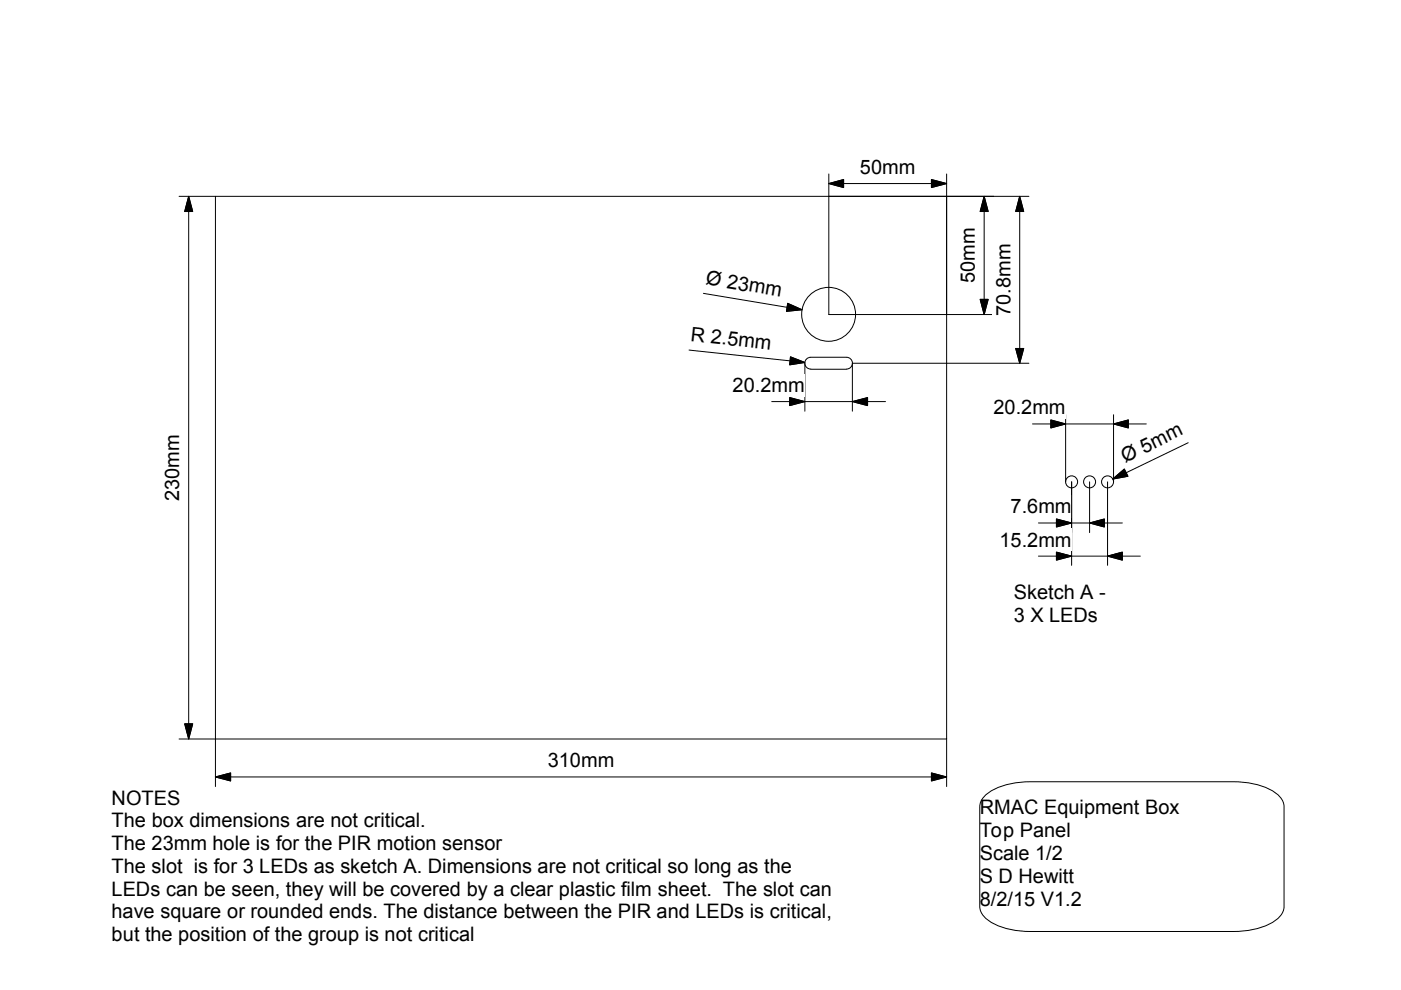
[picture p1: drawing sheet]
<svg xmlns="http://www.w3.org/2000/svg" width="297mm" height="210mm" viewBox="0 0 297 210" stroke-linecap="round" stroke-linejoin="round" font-family="sans-serif">
<path d="M45.7 41.6h155v115.1h-155z" fill="none" stroke="#000" stroke-width=".21"/>
<path d="M208.6 169a12.7 12.7 0 0 1 8.4-3.2l44.5-.1a15.1 15.1 0 0 1 9.3 2.7 3.6 3.6 0 0 1 1.4 2.6v21.2a4.7 4.7 0 0 1-3.1 3.7 17.7 17.7 0 0 1-7.6 1.6h-43a15.1 15.1 0 0 1-9.3-2.6 3.6 3.6 0 0 1-1.5-2.7v-21.2l.1-.7z" fill="#fff"/>
<path d="M45.7 156.7v10.1M200.7 156.7v10.1M45.7 164.7l3.2-.8v1.7zM48.9 164.7h148.6M197.5 163.9l3.2 .8-3.2 .9zM208.6 169a12.7 12.7 0 0 1 8.4-3.2l44.5-.1a15.1 15.1 0 0 1 9.3 2.7 3.6 3.6 0 0 1 1.4 2.6v21.2a4.7 4.7 0 0 1-3.1 3.7 17.7 17.7 0 0 1-7.6 1.6h-43a15.1 15.1 0 0 1-9.3-2.6 3.6 3.6 0 0 1-1.5-2.7v-21.2l.1-.7z" fill="none" stroke="#000" stroke-width=".21"/>
<path d="M45.7 164.7l3.2-.8v1.7zM197.5 163.9l3.2 .8-3.2 .9z" fill="#000"/>
<path d="M116.1 158.9h14.1v4.8h-14.1z" fill="#fff"/>
<path d="M38 41.6h7.7M40 41.6l.9 3.2h-1.7zM40 44.8v108.7M38 156.7h7.7M39.2 153.5h1.7l-.9 3.2z" fill="none" stroke="#000" stroke-width=".21"/>
<path d="M40 41.6l.8 3.2h-1.7zM39.1 153.5h1.7l-.8 3.2z" fill="#000"/>
<g fill="#fff">
<path d="M34.1 92.1h4.9v14.1h-4.9z"/>
<circle cx="175.7" cy="66.6" r="5.7"/>
</g>
<circle cx="175.7" cy="66.6" r="5.7" fill="none" stroke="#000" stroke-width=".21"/>
<path d="M179.5 75.8a1.25 1.25 0 0 1 1.2 1.2 1.25 1.25 0 0 1-1.2 1.3z" fill="#fff"/>
<path d="M179.5 75.8a1.25 1.25 0 0 1 1.2 1.2 1.25 1.25 0 0 1-1.2 1.3" fill="none" stroke="#000" stroke-width=".21"/>
<path d="M171.1 76l.8-.2v2.5a1.25 1.25 0 0 1-1.2-.9 1.25 1.25 0 0 1 .4-1.4z" fill="#fff"/>
<path d="M170.6 77v10.2M171.9 78.3h7.6M179.5 75.7l-7.6 .1a1.25 1.25 0 0 0-1.3 1.2 1.25 1.25 0 0 0 1.3 1.3M180.7 77v10.2M163.6 85.1h3.8M167.4 84.3l3.2 .8-3.2 .9zM170.6 85.1h10.1M180.7 85.1l3.2-.8v1.7zM183.9 85.1h3.8" fill="none" stroke="#000" stroke-width=".21"/>
<path d="M167.4 84.3l3.2 .8-3.2 .9zM180.7 85.1l3.2-.8v1.7z" fill="#000"/>
<path d="M155.3 79.3h15.3v4.8h-15.3z" fill="#fff"/>
<path d="M175.6 41.6h35.1M208.7 41.6l.8 3.2h-1.7zM208.7 44.8v18.7M175.7 66.7h35M207.8 63.5h1.7l-.8 3.2z" fill="none" stroke="#000" stroke-width=".21"/>
<path d="M208.6 41.6l.9 3.2h-1.7zM207.8 63.5h1.7l-.9 3.2z" fill="#000"/>
<path d="M202.8 48.2h4.8v11.8h-4.8z" fill="#fff"/>
<path d="M175.7 38.9l3.2-.8v1.7zM175.7 36.9v29.8M178.9 38.9h18.6M197.5 38.1l3.2 .8-3.2 .9zM200.7 36.9v29.8" fill="none" stroke="#000" stroke-width=".21"/>
<path d="M175.7 38.9l3.1-.8v1.6zM197.5 38.1l3.2 .8-3.2 .8z" fill="#000"/>
<path d="M182.3 33h11.8v4.9h-11.8z" fill="#fff"/>
<path d="M200.7 41.6h17.4M216.2 41.6l.8 3.2h-1.7zM216.2 44.8v29.1M180.7 77h37.4M215.3 73.9h1.7l-.8 3.1z" fill="none" stroke="#000" stroke-width=".21"/>
<path d="M216.2 41.6l.8 3.2h-1.7zM215.3 73.9h1.7l-.8 3.1z" fill="#000"/>
<path d="M210.3 51.7h4.9v15.3h-4.9z" fill="#fff"/>
<path d="M149.1 62.2l17.8 3M167 64.3l3.1 1.4-3.3 .3z" fill="none" stroke="#000" stroke-width=".21"/>
<path d="M167 64.3l3 1.4-3.3 .3z" fill="#000"/>
<path d="M150.1 56.4l16 2.7-.8 4.8-16-2.7z" fill="#fff"/>
<path d="M146.1 74.2l21.4 2.3M167.6 75.7l3 1.1-3.2 .6z" fill="none" stroke="#000" stroke-width=".21"/>
<path d="M167.6 75.6l3 1.2-3.2 .5z" fill="#000"/>
<g fill="#fff">
<path d="M146.7 68.4l17.1 1.8-.5 4.8-17.1-1.8z"/>
<path d="M23.6 166.7h14.6v4.9h52.1v4.8h16.1v4.8h61.5v4.8h8.5v9.7h-75.8v5.1h-77z"/>
<circle cx="227.2" cy="102.2" r="1.27"/>
</g>
<circle cx="227.2" cy="102.2" r="1.27" fill="none" stroke="#000" stroke-width=".21"/>
<circle cx="234.8" cy="102.2" r="1.27" fill="#fff"/>
<circle cx="234.8" cy="102.2" r="1.27" fill="none" stroke="#000" stroke-width=".21"/>
<circle cx="231" cy="102.2" r="1.27" fill="#fff"/>
<g fill="none" stroke="#000" stroke-width=".21">
<path d="M251.9 93.9l-13.1 6.3M235.9 101.6l2.5-2.1 .7 1.5z"/>
<circle cx="231" cy="102.2" r="1.27"/>
</g>
<path d="M235.9 101.6l2.5-2.2 .7 1.6z" fill="#000"/>
<path d="M236.8 94.6l12.6-6.1 2.1 4.4-12.5 6.1z" fill="#fff"/>
<path d="M220.2 110.9h3.8M224 110l3.2 .9-3.2 .8zM227.2 102.2v10.7M227.2 110.9h3.8M231 110.9l3.1-.9v1.7zM231 102.2v10.7M234.1 110.9h3.9" fill="none" stroke="#000" stroke-width=".21"/>
<path d="M224 110l3.2 .9-3.2 .8zM231 110.9l3.1-.9v1.7z" fill="#000"/>
<path d="M214.2 105h13v4.8h-13z" fill="#fff"/>
<path d="M220.2 117.9h3.8M224 117.1l3.2 .8-3.2 .9zM227.2 102.2v17.7M227.2 117.9h7.6M234.8 117.9l3.2-.8v1.7zM234.8 102.2v17.7M238 117.9h3.8" fill="none" stroke="#000" stroke-width=".21"/>
<path d="M224 117l3.2 .9-3.2 .8zM234.8 117.9l3.1-.9v1.7z" fill="#000"/>
<path d="M211.9 112h15.3v4.9h-15.3z" fill="#fff"/>
<path d="M218.9 89.9h3.9M222.8 89l3.1 .9-3.1 .8zM225.9 87.9v14.3M225.9 89.9h10.2M236.1 89.9l3.1-.9v1.7zM236.1 87.9v14.3M239.2 89.9h3.8" fill="none" stroke="#000" stroke-width=".21"/>
<path d="M222.8 89l3.1 .9-3.1 .8zM236.1 89.9l3.1-.9v1.7z" fill="#000"/>
<g fill="#fff">
<path d="M210.6 84h15.3v4.9h-15.3z"/>
<path d="M214.9 123.1h19.6v4.9h-1.7v4.9h-17.9z"/>
</g>
<g font-size="4.2">
<text x="182.3" y="36.8">50mm</text>
<text x="149.5" y="60.3" transform="rotate(9 149.5 60.3)">Ø 23mm</text>
<text x="206.7" y="60" transform="rotate(-90 206.7 60)">50mm</text>
<text x="214.2" y="67" transform="rotate(-90 214.2 67)">70.8mm</text>
<text x="146.3" y="72.3" transform="rotate(6 146.3 72.3)">R 2.5mm</text>
<text x="155.3" y="83.1">20.2mm</text>
<text x="210.6" y="87.9">20.2mm</text>
<text x="238.6" y="98.1" transform="rotate(-26 238.6 98.1)">Ø 5mm</text>
<text x="38" y="106.2" transform="rotate(-90 38 106.2)">230mm</text>
<text x="214.2" y="108.9">7.6mm</text>
<text x="211.9" y="115.9">15.2mm</text>
<text x="214.9" y="127">Sketch A -</text>
<text x="214.9" y="131.8">3 X LEDs</text>
<text x="116.1" y="162.7">310mm</text>
<text x="23.7" y="170.6">NOTES</text>
<text x="207.7" y="172.7">RMAC Equipment Box</text>
<text x="23.7" y="175.4">The box dimensions are not critical.</text>
<text x="207.7" y="177.5">Top Panel</text>
<text x="23.7" y="180.2">The 23mm hole is for the PIR motion sensor</text>
<text x="23.7" y="185.1">The slot is for 3 LEDs as sketch A. Dimensions are not critical so long as the</text>
<text x="207.7" y="182.3">Scale 1/2</text>
<text x="23.7" y="189.9">LEDs can be seen, they will be covered by a clear plastic film sheet. The slot can</text>
<text x="207.7" y="187.2">S D Hewitt</text>
<text x="207.7" y="192">8/2/15 V1.2</text>
<text x="23.7" y="194.7">have square or rounded ends. The distance between the PIR and LEDs is critical,</text>
<text x="23.7" y="199.5">but the position of the group is not critical</text>
</g>
</svg>
